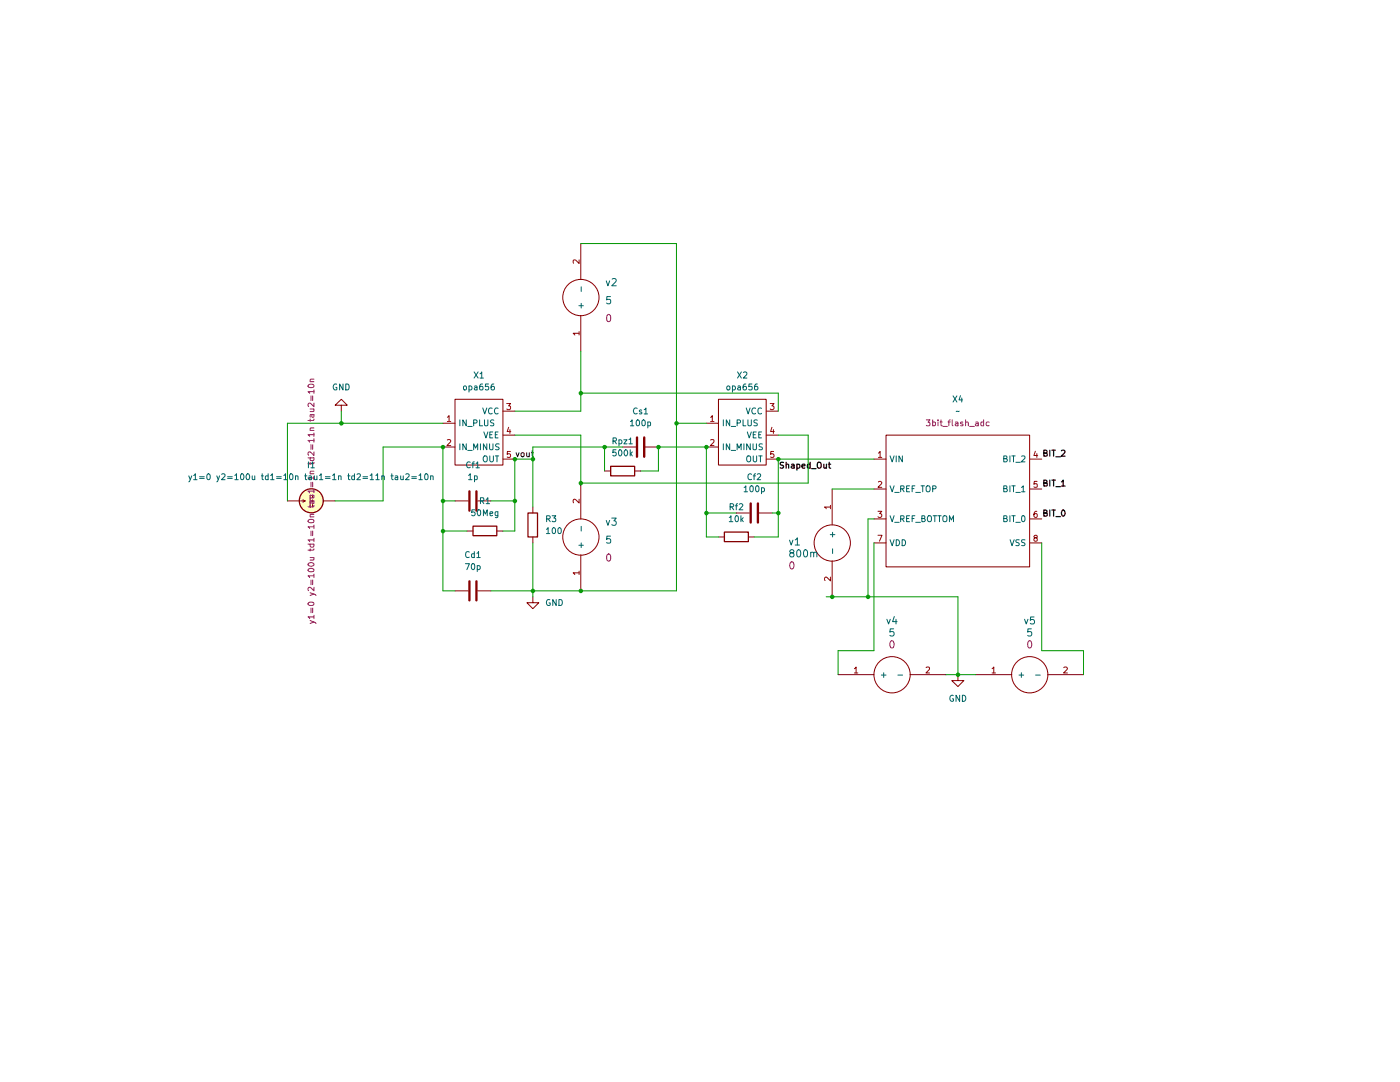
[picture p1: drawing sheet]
(kicad_sch
 (version 20250114)
 (generator "eeschema")
 (generator_version "9.0")
 (paper "A4")
 (lib_symbols
  (symbol "Device:C"
   (pin_numbers (hide yes))
   (pin_names
    (offset 0.254)) (exclude_from_sim no) (in_bom yes) (on_board yes)
   (property "Reference" "C" (at 0.635 2.54 0) (effects (font (size 1.27 1.27)) (justify left)))
   (property "Value" "C" (at 0.635 -2.54 0) (effects (font (size 1.27 1.27)) (justify left)))
   (property "Footprint" "" (at 0.9652 -3.81 0) (effects (font (size 1.27 1.27)) (hide yes)))
   (property "Datasheet" "~" (at 0 0 0) (effects (font (size 1.27 1.27)) (hide yes)))
   (property "Description" "Unpolarized capacitor" (at 0 0 0) (effects (font (size 1.27 1.27)) (hide yes)))
   (symbol "C_0_1"
    (polyline (pts (xy -2.032 0.762) (xy 2.032 0.762)) (stroke (width 0.508) (type default)) (fill (type none)))
    (polyline (pts (xy -2.032 -0.762) (xy 2.032 -0.762)) (stroke (width 0.508) (type default)) (fill (type none))))
   (symbol "C_1_1"
    (pin passive line (at 0 3.81 270) (length 2.794) (name "~" (effects (font (size 1.27 1.27)))) (number "1" (effects (font (size 1.27 1.27)))))
    (pin passive line (at 0 -3.81 90) (length 2.794) (name "~" (effects (font (size 1.27 1.27)))) (number "2" (effects (font (size 1.27 1.27))))))
   (embedded_fonts no))
  (symbol "OpenDAQ_Custom:ADC_3BIT_FLASH" (exclude_from_sim no) (in_bom yes) (on_board yes)
   (property "Reference" "X" (at 0 16.764 0) (effects (font (size 1.27 1.27))))
   (property "Value" "" (at 0 0 0) (effects (font (size 1.27 1.27))))
   (property "Footprint" "" (at 0 0 0) (effects (font (size 1.27 1.27)) (hide yes)))
   (property "Datasheet" "" (at 0 0 0) (effects (font (size 1.27 1.27)) (hide yes)))
   (property "Description" "" (at 0 0 0) (effects (font (size 1.27 1.27)) (hide yes)))
   (property "Sim.Library" "3bit_flash_adc.sub" (at -0.508 9.906 0) (effects (font (size 1.27 1.27)) (hide yes)))
   (property "Sim.Name" "3bit_flash_adc" (at 0.254 11.938 0) (effects (font (size 1.27 1.27) (thickness 0.1588))))
   (property "Sim.Device" "SUBCKT" (at 0 7.874 0) (effects (font (size 1.27 1.27)) (hide yes)))
   (symbol "ADC_3BIT_FLASH_0_1"
    (rectangle (start -15.24 13.97) (end 15.24 -13.97) (stroke (width 0) (type default)) (fill (type none))))
   (symbol "ADC_3BIT_FLASH_1_1"
    (pin input line (at -17.78 8.89 0) (length 2.54) (name "VIN" (effects (font (size 1.27 1.27)))) (number "1" (effects (font (size 1.27 1.27)))))
    (pin input line (at -17.78 2.54 0) (length 2.54) (name "V_REF_TOP" (effects (font (size 1.27 1.27)))) (number "2" (effects (font (size 1.27 1.27)))))
    (pin input line (at -17.78 -3.81 0) (length 2.54) (name "V_REF_BOTTOM" (effects (font (size 1.27 1.27)))) (number "3" (effects (font (size 1.27 1.27)))))
    (pin input line (at -17.78 -8.89 0) (length 2.54) (name "VDD" (effects (font (size 1.27 1.27)))) (number "7" (effects (font (size 1.27 1.27)))))
    (pin output line (at 17.78 8.89 180) (length 2.54) (name "BIT_2" (effects (font (size 1.27 1.27)))) (number "4" (effects (font (size 1.27 1.27)))))
    (pin output line (at 17.78 2.54 180) (length 2.54) (name "BIT_1" (effects (font (size 1.27 1.27)))) (number "5" (effects (font (size 1.27 1.27)))))
    (pin output line (at 17.78 -3.81 180) (length 2.54) (name "BIT_0" (effects (font (size 1.27 1.27)))) (number "6" (effects (font (size 1.27 1.27)))))
    (pin input line (at 17.78 -8.89 180) (length 2.54) (name "VSS" (effects (font (size 1.27 1.27)))) (number "8" (effects (font (size 1.27 1.27))))))
   (embedded_fonts no))
  (symbol "Simulation_SPICE:IDC"
   (pin_numbers (hide yes))
   (pin_names
    (offset 0.0254)) (exclude_from_sim no) (in_bom yes) (on_board yes)
   (property "Reference" "I" (at 2.54 2.54 0) (effects (font (size 1.27 1.27)) (justify left)))
   (property "Value" "1" (at 2.54 0 0) (effects (font (size 1.27 1.27)) (justify left)))
   (property "Footprint" "" (at 0 0 0) (effects (font (size 1.27 1.27)) (hide yes)))
   (property "Datasheet" "https://ngspice.sourceforge.io/docs/ngspice-html-manual/manual.xhtml#sec_Independent_Sources_for" (at 0 0 0) (effects (font (size 1.27 1.27)) (hide yes)))
   (property "Description" "Current source, DC" (at 0 0 0) (effects (font (size 1.27 1.27)) (hide yes)))
   (property "Sim.Pins" "1=+ 2=-" (at 0 0 0) (effects (font (size 1.27 1.27)) (hide yes)))
   (property "Sim.Type" "DC" (at 0 0 0) (effects (font (size 1.27 1.27)) (hide yes)))
   (property "Sim.Device" "I" (at 0 0 0) (effects (font (size 1.27 1.27)) (hide yes)))
   (symbol "IDC_0_0"
    (polyline (pts (xy -1.27 0.254) (xy 1.27 0.254)) (stroke (width 0) (type default)) (fill (type none)))
    (polyline (pts (xy -0.762 -0.254) (xy -1.27 -0.254)) (stroke (width 0) (type default)) (fill (type none)))
    (polyline (pts (xy 0.254 -0.254) (xy -0.254 -0.254)) (stroke (width 0) (type default)) (fill (type none)))
    (polyline (pts (xy 1.27 -0.254) (xy 0.762 -0.254)) (stroke (width 0) (type default)) (fill (type none))))
   (symbol "IDC_0_1"
    (polyline (pts (xy -0.254 1.778) (xy 0 1.27) (xy 0.254 1.778)) (stroke (width 0) (type default)) (fill (type none)))
    (polyline (pts (xy 0 1.27) (xy 0 2.286)) (stroke (width 0) (type default)) (fill (type none)))
    (circle (center 0 0) (radius 2.54) (stroke (width 0.254) (type default)) (fill (type background))))
   (symbol "IDC_1_1"
    (pin passive line (at 0 5.08 270) (length 2.54) (name "~" (effects (font (size 1.27 1.27)))) (number "1" (effects (font (size 1.27 1.27)))))
    (pin passive line (at 0 -5.08 90) (length 2.54) (name "~" (effects (font (size 1.27 1.27)))) (number "2" (effects (font (size 1.27 1.27))))))
   (embedded_fonts no))
  (symbol "eSim_Devices:resistor"
   (pin_numbers (hide yes))
   (pin_names
    (offset 0)) (exclude_from_sim no) (in_bom yes) (on_board yes)
   (property "Reference" "R" (at 1.27 3.302 0) (effects (font (size 1.27 1.27))))
   (property "Value" "resistor" (at 1.27 -1.27 0) (effects (font (size 1.27 1.27))))
   (property "Footprint" "" (at 1.27 -0.508 0) (effects (font (size 0.762 0.762))))
   (property "Datasheet" "" (at 1.27 1.27 90) (effects (font (size 0.762 0.762))))
   (property "Description" "" (at 0 0 0) (effects (font (size 1.27 1.27)) (hide yes)))
   (symbol "resistor_0_1"
    (rectangle (start 3.81 0.254) (end -1.27 2.286) (stroke (width 0.254) (type default)) (fill (type none))))
   (symbol "resistor_1_1"
    (pin passive line (at -2.54 1.27 0) (length 1.27) (name "~" (effects (font (size 1.524 1.524)))) (number "1" (effects (font (size 1.524 1.524)))))
    (pin passive line (at 5.08 1.27 180) (length 1.27) (name "~" (effects (font (size 1.524 1.524)))) (number "2" (effects (font (size 1.524 1.524))))))
   (embedded_fonts no))
  (symbol "eSim_Power:eSim_GND"
   (power)
   (pin_names
    (offset 0)) (exclude_from_sim no) (in_bom yes) (on_board yes)
   (property "Reference" "#PWR" (at 0 -6.35 0) (effects (font (size 1.27 1.27)) (hide yes)))
   (property "Value" "eSim_GND" (at 0 -3.81 0) (effects (font (size 1.27 1.27))))
   (property "Footprint" "" (at 0 0 0) (effects (font (size 1.27 1.27)) (hide yes)))
   (property "Datasheet" "" (at 0 0 0) (effects (font (size 1.27 1.27)) (hide yes)))
   (property "Description" "" (at 0 0 0) (effects (font (size 1.27 1.27)) (hide yes)))
   (symbol "eSim_GND_0_1"
    (polyline (pts (xy 0 0) (xy 0 -1.27) (xy 1.27 -1.27) (xy 0 -2.54) (xy -1.27 -1.27) (xy 0 -1.27)) (stroke (width 0) (type default)) (fill (type none))))
   (symbol "eSim_GND_1_1"
    (pin power_in line (at 0 0 270) (length 0) (hide yes) (name "GND" (effects (font (size 1.27 1.27)))) (number "1" (effects (font (size 1.27 1.27))))))
   (embedded_fonts no))
  (symbol "eSim_Sources:DC"
   (pin_names
    (offset 1.016)) (exclude_from_sim no) (in_bom yes) (on_board yes)
   (property "Reference" "v" (at -5.08 2.54 0) (effects (font (size 1.524 1.524))))
   (property "Value" "DC" (at -5.08 -1.27 0) (effects (font (size 1.524 1.524))))
   (property "Footprint" "R1" (at -7.62 0 0) (effects (font (size 1.524 1.524))))
   (property "Datasheet" "" (at 0 0 0) (effects (font (size 1.524 1.524))))
   (property "Description" "" (at 0 0 0) (effects (font (size 1.27 1.27)) (hide yes)))
   (symbol "DC_0_1"
    (circle (center 0 0) (radius 3.81) (stroke (width 0) (type default)) (fill (type none))))
   (symbol "DC_1_1"
    (pin power_out line (at 0 11.43 270) (length 7.62) (name "+" (effects (font (size 1.27 1.27)))) (number "1" (effects (font (size 1.27 1.27)))))
    (pin power_out line (at 0 -11.43 90) (length 7.62) (name "-" (effects (font (size 1.27 1.27)))) (number "2" (effects (font (size 1.27 1.27))))))
   (embedded_fonts no))
  (symbol "opa656_1" (exclude_from_sim no) (in_bom yes) (on_board yes)
   (property "Reference" "X" (at 0 11.43 0) (effects (font (size 1.27 1.27))))
   (property "Value" "opa656_1" (at 0 8.89 0) (effects (font (size 1.27 1.27))))
   (property "Footprint" "" (at 0 12.7 0) (effects (font (size 1.27 1.27)) (hide yes)))
   (property "Datasheet" "" (at 0 12.7 0) (effects (font (size 1.27 1.27)) (hide yes)))
   (property "Description" "" (at 0 0 0) (effects (font (size 1.27 1.27)) (hide yes)))
   (symbol "opa656_1_0_1"
    (rectangle (start -5.08 6.35) (end 5.08 -7.62) (stroke (width 0) (type default)) (fill (type none))))
   (symbol "opa656_1_1_1"
    (pin input line (at -7.62 1.27 0) (length 2.54) (name "IN_PLUS" (effects (font (size 1.27 1.27)))) (number "1" (effects (font (size 1.27 1.27)))))
    (pin input line (at -7.62 -3.81 0) (length 2.54) (name "IN_MINUS" (effects (font (size 1.27 1.27)))) (number "2" (effects (font (size 1.27 1.27)))))
    (pin input line (at 7.62 3.81 180) (length 2.54) (name "VCC" (effects (font (size 1.27 1.27)))) (number "3" (effects (font (size 1.27 1.27)))))
    (pin input line (at 7.62 -1.27 180) (length 2.54) (name "VEE" (effects (font (size 1.27 1.27)))) (number "4" (effects (font (size 1.27 1.27)))))
    (pin output line (at 7.62 -6.35 180) (length 2.54) (name "OUT" (effects (font (size 1.27 1.27)))) (number "5" (effects (font (size 1.27 1.27))))))
   (embedded_fonts no)))
 (junction
  (at 81.28 91.44)
  (diameter 0)
  (color 0 0 0 0))
 (junction
  (at 62.23 88.9)
  (diameter 0)
  (color 0 0 0 0))
 (junction
  (at 91.44 77.47)
  (diameter 0)
  (color 0 0 0 0))
 (junction
  (at 171.45 137.16)
  (diameter 0)
  (color 0 0 0 0))
 (junction
  (at 81.28 119.38)
  (diameter 0)
  (color 0 0 0 0))
 (junction
  (at 91.44 96.52)
  (diameter 0)
  (color 0 0 0 0))
 (junction
  (at 107.95 88.9)
  (diameter 0)
  (color 0 0 0 0))
 (junction
  (at 96.52 88.9)
  (diameter 0)
  (color 0 0 0 0))
 (junction
  (at 144.78 120.65)
  (diameter 0)
  (color 0 0 0 0))
 (junction
  (at 118.11 88.9)
  (diameter 0)
  (color 0 0 0 0))
 (junction
  (at 40.64 83.82)
  (diameter 0)
  (color 0 0 0 0))
 (junction
  (at 62.23 100.33)
  (diameter 0)
  (color 0 0 0 0))
 (junction
  (at 91.44 119.38)
  (diameter 0)
  (color 0 0 0 0))
 (junction
  (at 77.47 91.44)
  (diameter 0)
  (color 0 0 0 0))
 (junction
  (at 133.35 102.87)
  (diameter 0)
  (color 0 0 0 0))
 (junction
  (at 118.11 102.87)
  (diameter 0)
  (color 0 0 0 0))
 (junction
  (at 77.47 100.33)
  (diameter 0)
  (color 0 0 0 0))
 (junction
  (at 111.76 83.82)
  (diameter 0)
  (color 0 0 0 0))
 (junction
  (at 62.23 106.68)
  (diameter 0)
  (color 0 0 0 0))
 (junction
  (at 133.35 91.44)
  (diameter 0)
  (color 0 0 0 0))
 (junction
  (at 152.4 120.65)
  (diameter 0)
  (color 0 0 0 0))
 (wire
  (pts (xy 29.21 100.33) (xy 29.21 83.82))
  (stroke (width 0) (type default)))
 (wire
  (pts (xy 133.35 77.47) (xy 133.35 81.28))
  (stroke (width 0) (type default)))
 (wire
  (pts (xy 107.95 88.9) (xy 118.11 88.9))
  (stroke (width 0) (type default)))
 (wire
  (pts (xy 144.78 97.79) (xy 153.67 97.79))
  (stroke (width 0) (type default)))
 (wire
  (pts (xy 133.35 102.87) (xy 132.08 102.87))
  (stroke (width 0) (type default)))
 (wire
  (pts (xy 91.44 45.72) (xy 111.76 45.72))
  (stroke (width 0) (type default)))
 (wire
  (pts (xy 91.44 68.58) (xy 91.44 77.47))
  (stroke (width 0) (type default)))
 (wire
  (pts (xy 96.52 88.9) (xy 100.33 88.9))
  (stroke (width 0) (type default)))
 (wire
  (pts (xy 81.28 109.22) (xy 81.28 119.38))
  (stroke (width 0) (type default)))
 (wire
  (pts (xy 40.64 83.82) (xy 40.64 81.28))
  (stroke (width 0) (type default)))
 (wire
  (pts (xy 62.23 100.33) (xy 64.77 100.33))
  (stroke (width 0) (type default)))
 (wire
  (pts (xy 111.76 83.82) (xy 118.11 83.82))
  (stroke (width 0) (type default)))
 (wire
  (pts (xy 81.28 120.65) (xy 81.28 119.38))
  (stroke (width 0) (type default)))
 (wire
  (pts (xy 118.11 102.87) (xy 118.11 88.9))
  (stroke (width 0) (type default)))
 (wire
  (pts (xy 96.52 88.9) (xy 96.52 93.98))
  (stroke (width 0) (type default)))
 (wire
  (pts (xy 144.78 120.65) (xy 152.4 120.65))
  (stroke (width 0) (type default)))
 (wire
  (pts (xy 107.95 88.9) (xy 107.95 93.98))
  (stroke (width 0) (type default)))
 (wire
  (pts (xy 81.28 91.44) (xy 81.28 101.6))
  (stroke (width 0) (type default)))
 (wire
  (pts (xy 91.44 119.38) (xy 111.76 119.38))
  (stroke (width 0) (type default)))
 (wire
  (pts (xy 198.12 132.08) (xy 198.12 137.16))
  (stroke (width 0) (type default)))
 (wire
  (pts (xy 77.47 100.33) (xy 72.39 100.33))
  (stroke (width 0) (type default)))
 (wire
  (pts (xy 189.23 132.08) (xy 198.12 132.08))
  (stroke (width 0) (type default)))
 (wire
  (pts (xy 62.23 100.33) (xy 62.23 106.68))
  (stroke (width 0) (type default)))
 (wire
  (pts (xy 62.23 88.9) (xy 62.23 100.33))
  (stroke (width 0) (type default)))
 (wire
  (pts (xy 91.44 96.52) (xy 139.7 96.52))
  (stroke (width 0) (type default)))
 (wire
  (pts (xy 81.28 88.9) (xy 81.28 91.44))
  (stroke (width 0) (type default)))
 (wire
  (pts (xy 77.47 81.28) (xy 91.44 81.28))
  (stroke (width 0) (type default)))
 (wire
  (pts (xy 118.11 102.87) (xy 124.46 102.87))
  (stroke (width 0) (type default)))
 (wire
  (pts (xy 168.91 137.16) (xy 171.45 137.16))
  (stroke (width 0) (type default)))
 (wire
  (pts (xy 118.11 102.87) (xy 118.11 107.95))
  (stroke (width 0) (type default)))
 (wire
  (pts (xy 91.44 86.36) (xy 77.47 86.36))
  (stroke (width 0) (type default)))
 (wire
  (pts (xy 77.47 106.68) (xy 74.93 106.68))
  (stroke (width 0) (type default)))
 (wire
  (pts (xy 133.35 102.87) (xy 133.35 107.95))
  (stroke (width 0) (type default)))
 (wire
  (pts (xy 146.05 132.08) (xy 146.05 137.16))
  (stroke (width 0) (type default)))
 (wire
  (pts (xy 77.47 100.33) (xy 77.47 106.68))
  (stroke (width 0) (type default)))
 (wire
  (pts (xy 77.47 91.44) (xy 77.47 100.33))
  (stroke (width 0) (type default)))
 (wire
  (pts (xy 49.53 100.33) (xy 49.53 88.9))
  (stroke (width 0) (type default)))
 (wire
  (pts (xy 107.95 93.98) (xy 104.14 93.98))
  (stroke (width 0) (type default)))
 (wire
  (pts (xy 81.28 88.9) (xy 96.52 88.9))
  (stroke (width 0) (type default)))
 (wire
  (pts (xy 153.67 109.22) (xy 153.67 132.08))
  (stroke (width 0) (type default)))
 (wire
  (pts (xy 152.4 104.14) (xy 153.67 104.14))
  (stroke (width 0) (type default)))
 (wire
  (pts (xy 81.28 119.38) (xy 91.44 119.38))
  (stroke (width 0) (type default)))
 (wire
  (pts (xy 118.11 107.95) (xy 120.65 107.95))
  (stroke (width 0) (type default)))
 (wire
  (pts (xy 175.26 137.16) (xy 171.45 137.16))
  (stroke (width 0) (type default)))
 (wire
  (pts (xy 72.39 119.38) (xy 81.28 119.38))
  (stroke (width 0) (type default)))
 (wire
  (pts (xy 133.35 91.44) (xy 133.35 102.87))
  (stroke (width 0) (type default)))
 (wire
  (pts (xy 171.45 120.65) (xy 171.45 137.16))
  (stroke (width 0) (type default)))
 (wire
  (pts (xy 111.76 45.72) (xy 111.76 83.82))
  (stroke (width 0) (type default)))
 (wire
  (pts (xy 133.35 107.95) (xy 128.27 107.95))
  (stroke (width 0) (type default)))
 (wire
  (pts (xy 67.31 106.68) (xy 62.23 106.68))
  (stroke (width 0) (type default)))
 (wire
  (pts (xy 29.21 83.82) (xy 40.64 83.82))
  (stroke (width 0) (type default)))
 (wire
  (pts (xy 152.4 120.65) (xy 171.45 120.65))
  (stroke (width 0) (type default)))
 (wire
  (pts (xy 133.35 91.44) (xy 153.67 91.44))
  (stroke (width 0) (type default)))
 (wire
  (pts (xy 91.44 96.52) (xy 91.44 86.36))
  (stroke (width 0) (type default)))
 (wire
  (pts (xy 77.47 91.44) (xy 81.28 91.44))
  (stroke (width 0) (type default)))
 (wire
  (pts (xy 62.23 83.82) (xy 40.64 83.82))
  (stroke (width 0) (type default)))
 (wire
  (pts (xy 139.7 96.52) (xy 139.7 86.36))
  (stroke (width 0) (type default)))
 (wire
  (pts (xy 111.76 83.82) (xy 111.76 119.38))
  (stroke (width 0) (type default)))
 (wire
  (pts (xy 153.67 132.08) (xy 146.05 132.08))
  (stroke (width 0) (type default)))
 (wire
  (pts (xy 91.44 77.47) (xy 133.35 77.47))
  (stroke (width 0) (type default)))
 (wire
  (pts (xy 62.23 106.68) (xy 62.23 119.38))
  (stroke (width 0) (type default)))
 (wire
  (pts (xy 189.23 109.22) (xy 189.23 132.08))
  (stroke (width 0) (type default)))
 (wire
  (pts (xy 139.7 86.36) (xy 133.35 86.36))
  (stroke (width 0) (type default)))
 (wire
  (pts (xy 152.4 120.65) (xy 152.4 104.14))
  (stroke (width 0) (type default)))
 (wire
  (pts (xy 91.44 77.47) (xy 91.44 81.28))
  (stroke (width 0) (type default)))
 (wire
  (pts (xy 62.23 119.38) (xy 64.77 119.38))
  (stroke (width 0) (type default)))
 (wire
  (pts (xy 143.51 120.65) (xy 144.78 120.65))
  (stroke (width 0) (type default)))
 (wire
  (pts (xy 49.53 88.9) (xy 62.23 88.9))
  (stroke (width 0) (type default)))
 (wire
  (pts (xy 39.37 100.33) (xy 49.53 100.33))
  (stroke (width 0) (type default)))
 (label "vout"
  (at 77.47 91.44 0)
  (effects (font (size 1.27 1.27)) (justify left bottom)))
 (label "BIT_0"
  (at 189.23 104.14 0)
  (effects (font (size 1.27 1.27) (thickness 0.254)
    (bold yes)) (justify left bottom)))
 (label "BIT_2"
  (at 189.23 91.44 0)
  (effects (font (size 1.27 1.27) (thickness 0.254)
    (bold yes)) (justify left bottom)))
 (label "BIT_1"
  (at 189.23 97.79 0)
  (effects (font (size 1.27 1.27) (thickness 0.254)
    (bold yes)) (justify left bottom)))
 (label "Shaped_Out"
  (at 133.35 93.98 0)
  (effects (font (size 1.27 1.27) (thickness 0.254)
    (bold yes)) (justify left bottom)))
 (symbol
  (lib_id "eSim_Sources:DC")
  (at 91.44 107.95 180)
  (unit 1)
  (exclude_from_sim no)
  (in_bom yes)
  (on_board yes)
  (dnp no)
  (fields_autoplaced yes)
  (property "Reference" "v3" (at 96.52 104.775 0) (effects (font (size 1.524 1.524)) (justify right)))
  (property "Value" "5" (at 96.52 108.585 0) (effects (font (size 1.524 1.524)) (justify right)))
  (property "Footprint" "0" (at 96.52 112.395 0) (effects (font (size 1.524 1.524)) (justify right)))
  (property "Datasheet" "" (at 91.44 107.95 0) (effects (font (size 1.524 1.524))))
  (property "Description" "" (at 91.44 107.95 0) (effects (font (size 1.27 1.27))))
  (property "Sim.Device" "V" (at 91.44 107.95 0) (effects (font (size 1.27 1.27)) (hide yes)))
  (property "Sim.Type" "DC" (at 91.44 107.95 0) (effects (font (size 1.27 1.27)) (hide yes)))
  (property "Sim.Pins" "1=+ 2=-" (at 91.44 107.95 0) (effects (font (size 1.27 1.27)) (hide yes)))
  (property "Sim.Params" "dc=5" (at 91.44 107.95 0) (effects (font (size 1.27 1.27)) (hide yes)))
  (pin "1")
  (pin "2"))
 (symbol
  (lib_id "eSim_Devices:resistor")
  (at 72.39 105.41 180)
  (unit 1)
  (exclude_from_sim no)
  (in_bom yes)
  (on_board yes)
  (dnp no)
  (fields_autoplaced yes)
  (property "Reference" "R1" (at 71.12 100.33 0) (effects (font (size 1.27 1.27))))
  (property "Value" "50Meg" (at 71.12 102.87 0) (effects (font (size 1.27 1.27))))
  (property "Footprint" "" (at 71.12 104.902 0) (effects (font (size 0.762 0.762))))
  (property "Datasheet" "" (at 71.12 106.68 90) (effects (font (size 0.762 0.762))))
  (property "Description" "" (at 72.39 105.41 0) (effects (font (size 1.27 1.27))))
  (pin "1")
  (pin "2"))
 (symbol
  (lib_id "eSim_Devices:resistor")
  (at 125.73 106.68 180)
  (unit 1)
  (exclude_from_sim no)
  (in_bom yes)
  (on_board yes)
  (dnp no)
  (fields_autoplaced yes)
  (property "Reference" "Rf2" (at 124.46 101.6 0) (effects (font (size 1.27 1.27))))
  (property "Value" "10k" (at 124.46 104.14 0) (effects (font (size 1.27 1.27))))
  (property "Footprint" "" (at 124.46 106.172 0) (effects (font (size 0.762 0.762))))
  (property "Datasheet" "" (at 124.46 107.95 90) (effects (font (size 0.762 0.762))))
  (property "Description" "" (at 125.73 106.68 0) (effects (font (size 1.27 1.27))))
  (pin "1")
  (pin "2"))
 (symbol
  (lib_id "eSim_Sources:DC")
  (at 157.48 137.16 90)
  (unit 1)
  (exclude_from_sim no)
  (in_bom yes)
  (on_board yes)
  (dnp no)
  (fields_autoplaced yes)
  (property "Reference" "v4" (at 157.48 125.73 90) (effects (font (size 1.524 1.524))))
  (property "Value" "5" (at 157.48 128.27 90) (effects (font (size 1.524 1.524))))
  (property "Footprint" "0" (at 157.48 130.81 90) (effects (font (size 1.524 1.524))))
  (property "Datasheet" "" (at 157.48 137.16 0) (effects (font (size 1.524 1.524))))
  (property "Description" "" (at 157.48 137.16 0) (effects (font (size 1.27 1.27))))
  (property "Sim.Device" "V" (at 157.48 137.16 0) (effects (font (size 1.27 1.27)) (hide yes)))
  (property "Sim.Type" "DC" (at 157.48 137.16 0) (effects (font (size 1.27 1.27)) (hide yes)))
  (property "Sim.Pins" "1=+ 2=-" (at 157.48 137.16 0) (effects (font (size 1.27 1.27)) (hide yes)))
  (pin "1")
  (pin "2"))
 (symbol
  (lib_id "eSim_Sources:DC")
  (at 91.44 57.15 180)
  (unit 1)
  (exclude_from_sim no)
  (in_bom yes)
  (on_board yes)
  (dnp no)
  (fields_autoplaced yes)
  (property "Reference" "v2" (at 96.52 53.975 0) (effects (font (size 1.524 1.524)) (justify right)))
  (property "Value" "5" (at 96.52 57.785 0) (effects (font (size 1.524 1.524)) (justify right)))
  (property "Footprint" "0" (at 96.52 61.595 0) (effects (font (size 1.524 1.524)) (justify right)))
  (property "Datasheet" "" (at 91.44 57.15 0) (effects (font (size 1.524 1.524))))
  (property "Description" "" (at 91.44 57.15 0) (effects (font (size 1.27 1.27))))
  (property "Sim.Device" "V" (at 91.44 57.15 0) (effects (font (size 1.27 1.27)) (hide yes)))
  (property "Sim.Type" "DC" (at 91.44 57.15 0) (effects (font (size 1.27 1.27)) (hide yes)))
  (property "Sim.Pins" "1=+ 2=-" (at 91.44 57.15 0) (effects (font (size 1.27 1.27)) (hide yes)))
  (property "Sim.Params" "dc=5" (at 91.44 57.15 0) (effects (font (size 1.27 1.27)) (hide yes)))
  (pin "1")
  (pin "2"))
 (symbol
  (lib_id "eSim_Sources:DC")
  (at 186.69 137.16 90)
  (unit 1)
  (exclude_from_sim no)
  (in_bom yes)
  (on_board yes)
  (dnp no)
  (fields_autoplaced yes)
  (property "Reference" "v5" (at 186.69 125.73 90) (effects (font (size 1.524 1.524))))
  (property "Value" "5" (at 186.69 128.27 90) (effects (font (size 1.524 1.524))))
  (property "Footprint" "0" (at 186.69 130.81 90) (effects (font (size 1.524 1.524))))
  (property "Datasheet" "" (at 186.69 137.16 0) (effects (font (size 1.524 1.524))))
  (property "Description" "" (at 186.69 137.16 0) (effects (font (size 1.27 1.27))))
  (property "Sim.Device" "V" (at 186.69 137.16 0) (effects (font (size 1.27 1.27)) (hide yes)))
  (property "Sim.Type" "DC" (at 186.69 137.16 0) (effects (font (size 1.27 1.27)) (hide yes)))
  (property "Sim.Pins" "1=+ 2=-" (at 186.69 137.16 0) (effects (font (size 1.27 1.27)) (hide yes)))
  (pin "1")
  (pin "2"))
 (symbol
  (lib_id "OpenDAQ_Custom:ADC_3BIT_FLASH")
  (at 171.45 100.33 0)
  (unit 1)
  (exclude_from_sim no)
  (in_bom yes)
  (on_board yes)
  (dnp no)
  (fields_autoplaced yes)
  (property "Reference" "X4" (at 171.45 78.74 0) (effects (font (size 1.27 1.27))))
  (property "Value" "~" (at 171.45 81.28 0) (effects (font (size 1.27 1.27))))
  (property "Footprint" "" (at 171.45 100.33 0) (effects (font (size 1.27 1.27)) (hide yes)))
  (property "Datasheet" "" (at 171.45 100.33 0) (effects (font (size 1.27 1.27)) (hide yes)))
  (property "Description" "" (at 171.45 100.33 0) (effects (font (size 1.27 1.27)) (hide yes)))
  (property "Sim.Library" "3bit_flash_adc.sub" (at 170.942 90.424 0) (effects (font (size 1.27 1.27)) (hide yes)))
  (property "Sim.Name" "3bit_flash_adc" (at 171.45 83.82 0) (effects (font (size 1.27 1.27) (thickness 0.1588))))
  (property "Sim.Device" "SUBCKT" (at 171.45 92.456 0) (effects (font (size 1.27 1.27)) (hide yes)))
  (property "Sim.Pins" "1=net-_u1-pad1_ 2=net-_r1-pad2_ 3=net-_r8-pad1_ 4=net-_u1-pad4_ 5=net-_u1-pad5_ 6=net-_u1-pad6_ 7=net-_u1-pad7_ 8=net-_u1-pad8_" (at 171.45 100.33 0) (effects (font (size 1.27 1.27)) (hide yes)))
  (pin "6")
  (pin "2")
  (pin "1")
  (pin "8")
  (pin "7")
  (pin "3")
  (pin "4")
  (pin "5"))
 (symbol
  (lib_id "Device:C")
  (at 68.58 100.33 90)
  (unit 1)
  (exclude_from_sim no)
  (in_bom yes)
  (on_board yes)
  (dnp no)
  (fields_autoplaced yes)
  (property "Reference" "Cf1" (at 68.58 92.71 90) (effects (font (size 1.27 1.27))))
  (property "Value" "1p" (at 68.58 95.25 90) (effects (font (size 1.27 1.27))))
  (property "Footprint" "" (at 72.39 99.3648 0) (effects (font (size 1.27 1.27)) (hide yes)))
  (property "Datasheet" "~" (at 68.58 100.33 0) (effects (font (size 1.27 1.27)) (hide yes)))
  (property "Description" "Unpolarized capacitor" (at 68.58 100.33 0) (effects (font (size 1.27 1.27)) (hide yes)))
  (pin "1")
  (pin "2"))
 (symbol
  (lib_id "eSim_Power:eSim_GND")
  (at 40.64 81.28 180)
  (unit 1)
  (exclude_from_sim no)
  (in_bom yes)
  (on_board yes)
  (dnp no)
  (fields_autoplaced yes)
  (property "Reference" "#PWR02" (at 40.64 74.93 0) (effects (font (size 1.27 1.27)) (hide yes)))
  (property "Value" "GND" (at 40.64 76.2 0) (effects (font (size 1.27 1.27))))
  (property "Footprint" "" (at 40.64 81.28 0) (effects (font (size 1.27 1.27)) (hide yes)))
  (property "Datasheet" "" (at 40.64 81.28 0) (effects (font (size 1.27 1.27)) (hide yes)))
  (property "Description" "" (at 40.64 81.28 0) (effects (font (size 1.27 1.27))))
  (pin "1"))
 (symbol
  (lib_id "Device:C")
  (at 104.14 88.9 90)
  (unit 1)
  (exclude_from_sim no)
  (in_bom yes)
  (on_board yes)
  (dnp no)
  (fields_autoplaced yes)
  (property "Reference" "Cs1" (at 104.14 81.28 90) (effects (font (size 1.27 1.27))))
  (property "Value" "100p" (at 104.14 83.82 90) (effects (font (size 1.27 1.27))))
  (property "Footprint" "" (at 107.95 87.9348 0) (effects (font (size 1.27 1.27)) (hide yes)))
  (property "Datasheet" "~" (at 104.14 88.9 0) (effects (font (size 1.27 1.27)) (hide yes)))
  (property "Description" "Unpolarized capacitor" (at 104.14 88.9 0) (effects (font (size 1.27 1.27)) (hide yes)))
  (pin "1")
  (pin "2"))
 (symbol
  (lib_id "eSim_Devices:resistor")
  (at 82.55 106.68 90)
  (unit 1)
  (exclude_from_sim no)
  (in_bom yes)
  (on_board yes)
  (dnp no)
  (fields_autoplaced yes)
  (property "Reference" "R3" (at 83.82 104.1399 90) (effects (font (size 1.27 1.27)) (justify right)))
  (property "Value" "100" (at 83.82 106.6799 90) (effects (font (size 1.27 1.27)) (justify right)))
  (property "Footprint" "" (at 83.058 105.41 0) (effects (font (size 0.762 0.762))))
  (property "Datasheet" "" (at 81.28 105.41 90) (effects (font (size 0.762 0.762))))
  (property "Description" "" (at 82.55 106.68 0) (effects (font (size 1.27 1.27))))
  (pin "1")
  (pin "2"))
 (symbol
  (lib_id "Device:C")
  (at 68.58 119.38 90)
  (unit 1)
  (exclude_from_sim no)
  (in_bom yes)
  (on_board yes)
  (dnp no)
  (fields_autoplaced yes)
  (property "Reference" "Cd1" (at 68.58 111.76 90) (effects (font (size 1.27 1.27))))
  (property "Value" "70p" (at 68.58 114.3 90) (effects (font (size 1.27 1.27))))
  (property "Footprint" "" (at 72.39 118.4148 0) (effects (font (size 1.27 1.27)) (hide yes)))
  (property "Datasheet" "~" (at 68.58 119.38 0) (effects (font (size 1.27 1.27)) (hide yes)))
  (property "Description" "Unpolarized capacitor" (at 68.58 119.38 0) (effects (font (size 1.27 1.27)) (hide yes)))
  (pin "1")
  (pin "2"))
 (symbol
  (lib_id "eSim_Power:eSim_GND")
  (at 81.28 120.65 0)
  (unit 1)
  (exclude_from_sim no)
  (in_bom yes)
  (on_board yes)
  (dnp no)
  (fields_autoplaced yes)
  (property "Reference" "#PWR01" (at 81.28 127 0) (effects (font (size 1.27 1.27)) (hide yes)))
  (property "Value" "GND" (at 83.82 121.9199 0) (effects (font (size 1.27 1.27)) (justify left)))
  (property "Footprint" "" (at 81.28 120.65 0) (effects (font (size 1.27 1.27)) (hide yes)))
  (property "Datasheet" "" (at 81.28 120.65 0) (effects (font (size 1.27 1.27)) (hide yes)))
  (property "Description" "" (at 81.28 120.65 0) (effects (font (size 1.27 1.27))))
  (pin "1"))
 (symbol
  (lib_id "Simulation_SPICE:IDC")
  (at 34.29 100.33 90)
  (unit 1)
  (exclude_from_sim no)
  (in_bom yes)
  (on_board yes)
  (dnp no)
  (fields_autoplaced yes)
  (property "Reference" "I1" (at 34.29 92.71 90) (effects (font (size 1.27 1.27))))
  (property "Value" "${SIM.PARAMS}" (at 34.29 95.25 90) (effects (font (size 1.27 1.27))))
  (property "Footprint" "" (at 34.29 100.33 0) (effects (font (size 1.27 1.27)) (hide yes)))
  (property "Datasheet" "https://ngspice.sourceforge.io/docs/ngspice-html-manual/manual.xhtml#sec_Independent_Sources_for" (at 34.29 100.33 0) (effects (font (size 1.27 1.27)) (hide yes)))
  (property "Description" "Current source, DC" (at 34.29 100.33 0) (effects (font (size 1.27 1.27)) (hide yes)))
  (property "Sim.Pins" "1=+ 2=-" (at 34.29 100.33 0) (effects (font (size 1.27 1.27)) (hide yes)))
  (property "Sim.Type" "EXP" (at 34.29 100.33 0) (effects (font (size 1.27 1.27)) (hide yes)))
  (property "Sim.Device" "I" (at 34.29 100.33 0) (effects (font (size 1.27 1.27)) (hide yes)))
  (property "Sim.Params" "y1=0 y2=100u td1=10n tau1=1n td2=11n tau2=10n" (at 34.29 100.33 0) (effects (font (size 1.27 1.27))))
  (pin "1")
  (pin "2"))
 (symbol
  (lib_id "eSim_Power:eSim_GND")
  (at 171.45 137.16 0)
  (unit 1)
  (exclude_from_sim no)
  (in_bom yes)
  (on_board yes)
  (dnp no)
  (fields_autoplaced yes)
  (property "Reference" "#PWR04" (at 171.45 143.51 0) (effects (font (size 1.27 1.27)) (hide yes)))
  (property "Value" "GND" (at 171.45 142.24 0) (effects (font (size 1.27 1.27))))
  (property "Footprint" "" (at 171.45 137.16 0) (effects (font (size 1.27 1.27)) (hide yes)))
  (property "Datasheet" "" (at 171.45 137.16 0) (effects (font (size 1.27 1.27)) (hide yes)))
  (property "Description" "" (at 171.45 137.16 0) (effects (font (size 1.27 1.27))))
  (pin "1"))
 (symbol
  (lib_name "opa656_1")
  (lib_id "eSim_Subckt:opa656")
  (at 125.73 85.09 0)
  (unit 1)
  (exclude_from_sim no)
  (in_bom yes)
  (on_board yes)
  (dnp no)
  (fields_autoplaced yes)
  (property "Reference" "X2" (at 125.73 73.66 0) (effects (font (size 1.27 1.27))))
  (property "Value" "opa656" (at 125.73 76.2 0) (effects (font (size 1.27 1.27))))
  (property "Footprint" "" (at 125.73 72.39 0) (effects (font (size 1.27 1.27)) (hide yes)))
  (property "Datasheet" "" (at 125.73 72.39 0) (effects (font (size 1.27 1.27)) (hide yes)))
  (property "Description" "" (at 125.73 85.09 0) (effects (font (size 1.27 1.27))))
  (property "Sim.Library" "opa656.sub" (at 125.73 85.09 0) (effects (font (size 1.27 1.27)) (hide yes)))
  (property "Sim.Name" "OPA656" (at 125.73 85.09 0) (effects (font (size 1.27 1.27)) (hide yes)))
  (property "Sim.Device" "SUBCKT" (at 125.73 85.09 0) (effects (font (size 1.27 1.27)) (hide yes)))
  (property "Sim.Pins" "1=IN_PLUS 2=IN_MINUS 3=VCC 4=VEE 5=OUT" (at 125.73 85.09 0) (effects (font (size 1.27 1.27)) (hide yes)))
  (pin "1")
  (pin "2")
  (pin "3")
  (pin "4")
  (pin "5"))
 (symbol
  (lib_id "Device:C")
  (at 128.27 102.87 90)
  (unit 1)
  (exclude_from_sim no)
  (in_bom yes)
  (on_board yes)
  (dnp no)
  (fields_autoplaced yes)
  (property "Reference" "Cf2" (at 128.27 95.25 90) (effects (font (size 1.27 1.27))))
  (property "Value" "100p" (at 128.27 97.79 90) (effects (font (size 1.27 1.27))))
  (property "Footprint" "" (at 132.08 101.9048 0) (effects (font (size 1.27 1.27)) (hide yes)))
  (property "Datasheet" "~" (at 128.27 102.87 0) (effects (font (size 1.27 1.27)) (hide yes)))
  (property "Description" "Unpolarized capacitor" (at 128.27 102.87 0) (effects (font (size 1.27 1.27)) (hide yes)))
  (pin "1")
  (pin "2"))
 (symbol
  (lib_id "eSim_Sources:DC")
  (at 144.78 109.22 0)
  (unit 1)
  (exclude_from_sim no)
  (in_bom yes)
  (on_board yes)
  (dnp no)
  (property "Reference" "v1" (at 135.382 108.966 0) (effects (font (size 1.524 1.524)) (justify left)))
  (property "Value" "800m" (at 135.382 111.506 0) (effects (font (size 1.524 1.524)) (justify left)))
  (property "Footprint" "0" (at 135.382 114.046 0) (effects (font (size 1.524 1.524)) (justify left)))
  (property "Datasheet" "" (at 144.78 109.22 0) (effects (font (size 1.524 1.524))))
  (property "Description" "" (at 144.78 109.22 0) (effects (font (size 1.27 1.27))))
  (property "Sim.Device" "V" (at 144.78 109.22 0) (effects (font (size 1.27 1.27)) (hide yes)))
  (property "Sim.Type" "DC" (at 144.78 109.22 0) (effects (font (size 1.27 1.27)) (hide yes)))
  (property "Sim.Pins" "1=+ 2=-" (at 144.78 109.22 0) (effects (font (size 1.27 1.27)) (hide yes)))
  (pin "1")
  (pin "2"))
 (symbol
  (lib_id "eSim_Devices:resistor")
  (at 101.6 92.71 180)
  (unit 1)
  (exclude_from_sim no)
  (in_bom yes)
  (on_board yes)
  (dnp no)
  (fields_autoplaced yes)
  (property "Reference" "Rpz1" (at 100.33 87.63 0) (effects (font (size 1.27 1.27))))
  (property "Value" "500k" (at 100.33 90.17 0) (effects (font (size 1.27 1.27))))
  (property "Footprint" "" (at 100.33 92.202 0) (effects (font (size 0.762 0.762))))
  (property "Datasheet" "" (at 100.33 93.98 90) (effects (font (size 0.762 0.762))))
  (property "Description" "" (at 101.6 92.71 0) (effects (font (size 1.27 1.27))))
  (pin "1")
  (pin "2"))
 (symbol
  (lib_name "opa656_1")
  (lib_id "eSim_Subckt:opa656")
  (at 69.85 85.09 0)
  (unit 1)
  (exclude_from_sim no)
  (in_bom yes)
  (on_board yes)
  (dnp no)
  (fields_autoplaced yes)
  (property "Reference" "X1" (at 69.85 73.66 0) (effects (font (size 1.27 1.27))))
  (property "Value" "opa656" (at 69.85 76.2 0) (effects (font (size 1.27 1.27))))
  (property "Footprint" "" (at 69.85 72.39 0) (effects (font (size 1.27 1.27)) (hide yes)))
  (property "Datasheet" "" (at 69.85 72.39 0) (effects (font (size 1.27 1.27)) (hide yes)))
  (property "Description" "" (at 69.85 85.09 0) (effects (font (size 1.27 1.27))))
  (property "Sim.Library" "opa656.sub" (at 69.85 85.09 0) (effects (font (size 1.27 1.27)) (hide yes)))
  (property "Sim.Name" "OPA656" (at 69.85 85.09 0) (effects (font (size 1.27 1.27)) (hide yes)))
  (property "Sim.Device" "SUBCKT" (at 69.85 85.09 0) (effects (font (size 1.27 1.27)) (hide yes)))
  (property "Sim.Pins" "1=IN_PLUS 2=IN_MINUS 3=VCC 4=VEE 5=OUT" (at 69.85 85.09 0) (effects (font (size 1.27 1.27)) (hide yes)))
  (pin "1")
  (pin "2")
  (pin "3")
  (pin "4")
  (pin "5"))
 (sheet_instances
  (path ""
   (page "1")))
 (embedded_fonts no))
